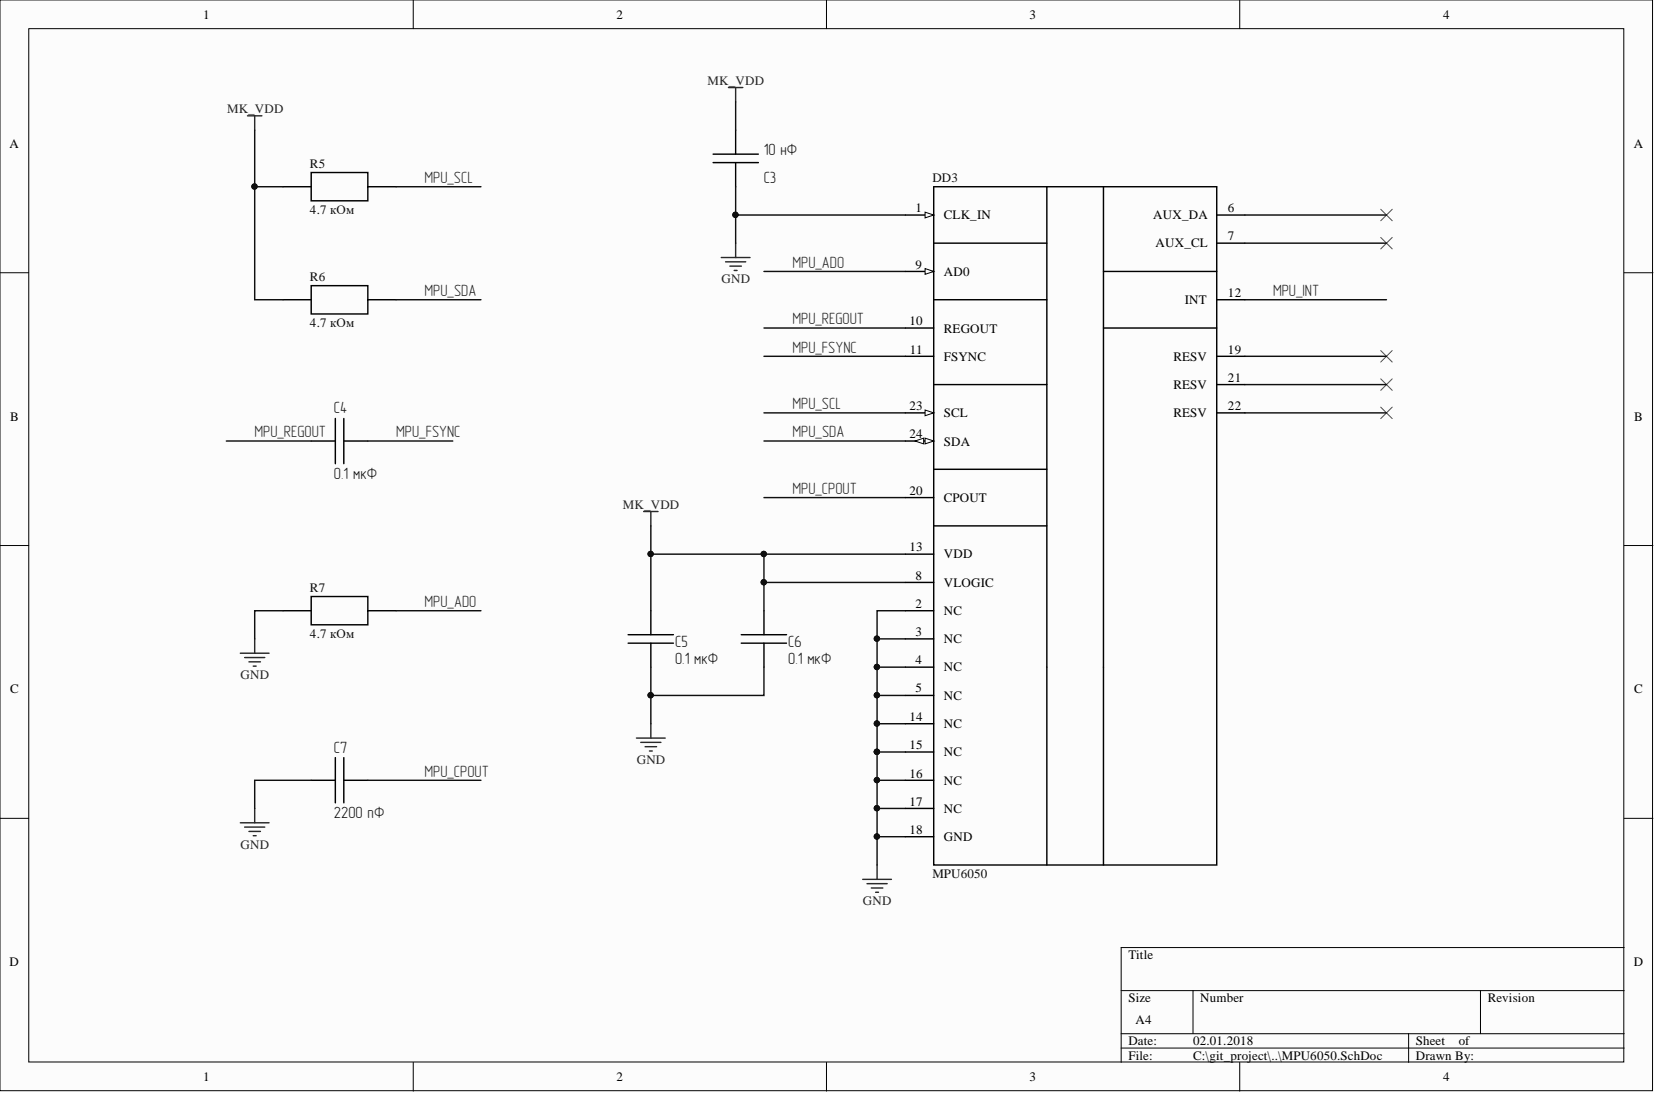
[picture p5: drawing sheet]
<svg xmlns="http://www.w3.org/2000/svg" width="292mm" height="193mm" viewBox="0 0 292 193" stroke-linecap="round" stroke-linejoin="round" font-family="sans-serif">
<g fill="#fcfcfc" stroke="#000" stroke-width=".18">
<path d="M0 0h291.5v192.4h-291.5z"/>
<path d="M5.1 5.1h281.3v182.2h-281.3z"/>
</g>
<g fill="none" stroke="#000" stroke-width=".18">
<path d="M72.9 0v5.1M145.8 0v5.1M218.7 0v5.1M0 48.1h5.1M286.5 48.1h5.1M0 96.2h5.1M286.5 96.2h5.1M0 144.3h5.1M286.5 144.3h5.1M197.8 174.7h88.7M210.4 174.7v7.6M261.1 174.7v7.6"/>
<path d="M286.5 167.1h-88.7v20.3M72.9 187.4v5.1M145.8 187.4v5.1M197.8 182.3h88.7M197.8 184.9h88.7M218.7 187.4v5.1M248.5 182.3v5.1"/>
</g>
<g fill="none" stroke="#000" stroke-width=".25">
<path d="M49.9 32.9h5M54.9 30.4h10v5h-10zM64.9 32.9h5M125.8 27.2h8M125.8 28.7h8M129.8 23v4.2M129.8 28.7v4.2M159.7 37.9h5M164.7 32.9h49.9M184.7 32.9v84.8M194.6 32.9v84.8M49.9 52.9h5"/>
<path d="M54.9 50.4h10v5h-10zM64.9 52.9h5M54.9 77.8h4.2M59.1 73.8v8M60.6 77.8h4.3M60.6 73.8v8M49.9 107.7h5M54.9 105.2h10v5h-10zM64.9 107.7h5M110.8 113.4h8M110.8 112h8M114.8 107.7v4.3"/>
<path d="M114.8 113.4v4.3M130.7 113.4h8M130.7 112h8M134.8 107.7v4.3M134.8 113.4v4.3M54.9 137.6h4.2M59.1 133.6v8M60.6 133.6v8M60.6 137.6h4.3"/>
</g>
<g fill="none" stroke="#262626" stroke-width=".25">
<path d="M128.5 15.4h2.5M129.8 15.4v2.6M43.7 20.4h2.5M44.9 20.4v2.6M127.2 45.4h5.1M128 46.2h3.5M128.7 46.9h2.1M129.5 47.7h.5M129.8 42.9v2.5M113.5 90.2h2.6M114.8 90.2v2.6M42.4 115.2h5.1"/>
<path d="M43.2 116h3.5M43.9 116.7h2M44.7 117.5h.5M44.9 112.7v2.5M112.3 130.2h5M113 130.9h3.6M113.8 131.7h2M114.5 132.5h.6M114.8 127.7v2.5M42.4 145.1h5.1M43.2 145.9h3.5M43.9 146.7h2"/>
<path d="M44.7 147.4h.5M44.9 142.6v2.5M152.2 155.1h5M152.9 155.9h3.6M153.7 156.6h2M154.5 157.4h.5M154.7 152.6v2.5"/>
</g>
<path d="M243.5 36.9l2.1 2M245.6 36.9l-2.1 2M243.5 41.9l2.1 2M245.6 41.9l-2.1 2M243.5 61.8l2.1 2.1M243.5 66.8l2.1 2.1M243.5 71.8l2.1 2M245.6 61.8l-2.1 2.1M245.6 66.8l-2.1 2.1M245.6 71.8l-2.1 2" fill="none" stroke="#4c4c4c" stroke-width=".18"/>
<g fill="none" stroke="#0e0e0e" stroke-width=".25">
<path d="M129.8 18v5M44.9 23v9.9h5M44.9 32.9v20h5M69.9 32.9h14.9M129.8 32.9v5M159.7 37.9h-29.9v5M219.6 37.9h25M69.9 52.9h14.9M134.8 57.9h24.9M134.8 47.9h24.9M219.6 52.9h25M219.6 42.9h25"/>
<path d="M39.9 77.8h15M64.9 77.8h15M134.8 72.8h24.9M134.8 77.8h24.9M134.8 62.8h24.9M219.6 72.8h25M219.6 62.8h25M219.6 67.8h25M114.8 92.8v4.9M134.8 87.8h24.9M134.8 97.7v5M159.7 97.7h-44.9v10"/>
<path d="M49.9 107.7h-5v5M69.9 107.7h14.9M114.8 117.7v5M134.8 117.7v5h-20v5M154.7 117.7h5M154.7 112.7h5M159.7 102.7h-24.9v5M159.7 107.7h-5v20M54.9 137.6h-10v5M64.9 137.6h19.9M154.7 132.6v10h5M154.7 137.6h5"/>
<path d="M154.7 132.6h5M154.7 122.7h5M159.7 127.7h-5v4.9M154.7 142.6v5h5M154.7 147.6v5"/>
</g>
<g fill="#0e0e0e" stroke="#0e0e0e" stroke-width=".18">
<circle cx="44.9" cy="32.9" r=".47"/>
<circle cx="129.7" cy="37.9" r=".47"/>
<circle cx="134.7" cy="102.7" r=".47"/>
<circle cx="134.7" cy="97.7" r=".47"/>
<circle cx="114.8" cy="97.7" r=".47"/>
<circle cx="114.8" cy="122.6" r=".47"/>
<circle cx="154.7" cy="147.5" r=".47"/>
<circle cx="154.7" cy="142.6" r=".47"/>
<circle cx="154.7" cy="137.6" r=".47"/>
<circle cx="154.7" cy="132.6" r=".47"/>
<circle cx="154.7" cy="127.6" r=".47"/>
<circle cx="154.7" cy="122.6" r=".47"/>
<circle cx="154.7" cy="117.6" r=".47"/>
<circle cx="154.7" cy="112.7" r=".47"/>
</g>
<path d="M163.2 37.4l1.5 .5-1.5 .5z" fill="#fcfcfc"/>
<path d="M163.2 37.4l1.5 .5-1.5 .5z" fill="none" stroke="#000" stroke-width=".18"/>
<path d="M214.6 37.9h5M159.7 47.9h5M214.6 42.9h5M159.7 107.7h5M159.7 112.7h5M159.7 117.7h5M159.7 102.7h5M159.7 122.7h5" fill="none" stroke="#000" stroke-width=".25"/>
<path d="M163.2 47.4l1.5 .5-1.5 .5z" fill="#fcfcfc"/>
<path d="M163.2 47.4l1.5 .5-1.5 .5z" fill="none" stroke="#000" stroke-width=".18"/>
<g fill="none" stroke="#000" stroke-width=".25">
<path d="M159.7 57.9h5M214.6 52.9h5M159.7 62.8h5M159.7 72.8h5M214.6 62.8h5M214.6 67.8h5M159.7 97.7h5M159.7 87.8h5M159.7 127.7h5M159.7 132.6h5M159.7 137.6h5M159.7 142.6h5"/>
<path d="M159.7 147.6h5"/>
</g>
<path d="M163.2 72.3l1.5 .5-1.5 .5z" fill="#fcfcfc"/>
<path d="M163.2 72.3l1.5 .5-1.5 .5z" fill="none" stroke="#000" stroke-width=".18"/>
<path d="M159.7 77.8h5" fill="none" stroke="#000" stroke-width=".25"/>
<path d="M163.2 77.3l1.5 .5-1.5 .5z" fill="#fcfcfc"/>
<path d="M163.2 77.3l1.5 .5-1.5 .5z" fill="none" stroke="#000" stroke-width=".18"/>
<path d="M161.4 77.8l1.5-.5v1z" fill="#fcfcfc"/>
<path d="M161.4 77.8l1.5-.5v1z" fill="none" stroke="#000" stroke-width=".18"/>
<path d="M164.7 32.9v119.7h49.9v-119.7M164.7 42.9h20M164.7 52.9h20M194.6 57.9h20M194.6 47.9h20M164.7 67.8h20M214.6 72.8h5M164.7 82.8h20M164.7 92.8h20M184.7 117.7v34.9M194.6 117.7v34.9" fill="none" stroke="#000" stroke-width=".25"/>
<g font-size="2.9" fill="#0e0e0e">
<text x="134.7" y="27.3">10 нФ</text>
<text x="134.7" y="32.3">C3</text>
<text x="58.9" y="72.9">C4</text>
<text x="58.9" y="84.4">0.1 мкФ</text>
<text x="119.1" y="114.1">C5</text>
<text x="119.1" y="117.2">0.1 мкФ</text>
<text x="139" y="114.1">C6</text>
<text x="139" y="117.2">0.1 мкФ</text>
<text x="58.9" y="132.8">C7</text>
<text x="58.9" y="144.3">2200 пФ</text>
</g>
<g font-size="2.9" fill="#262626">
<text x="74.9" y="32.3">MPU_SCL</text>
<text x="139.8" y="47.3">MPU_AD0</text>
<text x="74.9" y="52.2">MPU_SDA</text>
<text x="224.5" y="52.2">MPU_INT</text>
<text x="139.8" y="57.2">MPU_REGOUT</text>
<text x="139.8" y="62.2">MPU_FSYNC</text>
<text x="44.9" y="77.1">MPU_REGOUT</text>
<text x="69.9" y="77.1">MPU_FSYNC</text>
<text x="139.8" y="77.1">MPU_SDA</text>
<text x="139.8" y="72.2">MPU_SCL</text>
<text x="139.8" y="87.1">MPU_CPOUT</text>
<text x="74.9" y="107.1">MPU_AD0</text>
<text x="74.9" y="137">MPU_CPOUT</text>
</g>
<g font-size="2.3">
<text x="35.8" y="3.3">1</text>
<text x="108.8" y="3.3">2</text>
<text x="181.6" y="3.3">3</text>
<text x="254.5" y="3.3">4</text>
<text x="1.7" y="26.1">A</text>
<text x="288.2" y="26.1">A</text>
<text x="161.5" y="37.4">1</text>
<text x="166.5" y="38.7">CLK_IN</text>
<text x="203.4" y="38.7">AUX_DA</text>
<text x="216.6" y="37.4">6</text>
<text x="161.5" y="47.4">9</text>
<text x="203.8" y="43.6">AUX_CL</text>
<text x="216.6" y="42.4">7</text>
<text x="166.5" y="48.7">AD0</text>
<text x="209" y="53.7">INT</text>
<text x="216.6" y="52.4">12</text>
<text x="160.4" y="57.4">10</text>
<text x="166.5" y="58.7">REGOUT</text>
<text x="160.5" y="62.4">11</text>
<text x="166.5" y="63.6">FSYNC</text>
<text x="207" y="63.6">RESV</text>
<text x="216.6" y="62.4">19</text>
<text x="207" y="68.6">RESV</text>
<text x="216.6" y="67.4">21</text>
<text x="1.8" y="74.2">B</text>
<text x="160.4" y="72.3">23</text>
<text x="160.4" y="77.3">24</text>
<text x="166.5" y="73.6">SCL</text>
<text x="207" y="73.6">RESV</text>
<text x="216.6" y="72.3">22</text>
<text x="288.3" y="74.2">B</text>
<text x="166.5" y="78.6">SDA</text>
<text x="160.4" y="87.3">20</text>
<text x="166.5" y="88.5">CPOUT</text>
<text x="160.4" y="97.2">13</text>
<text x="166.5" y="98.5">VDD</text>
<text x="161.5" y="107.2">2</text>
<text x="161.5" y="102.2">8</text>
<text x="166.5" y="103.5">VLOGIC</text>
<text x="161.5" y="112.2">3</text>
<text x="166.5" y="108.5">NC</text>
<text x="166.5" y="113.4">NC</text>
<text x="161.5" y="117.2">4</text>
<text x="166.5" y="118.4">NC</text>
<text x="1.8" y="122.3">C</text>
<text x="161.5" y="122.1">5</text>
<text x="166.5" y="123.4">NC</text>
<text x="288.3" y="122.3">C</text>
<text x="160.4" y="127.1">14</text>
<text x="166.5" y="128.4">NC</text>
<text x="160.4" y="132.1">15</text>
<text x="160.4" y="137.2">16</text>
<text x="166.5" y="133.4">NC</text>
<text x="160.4" y="142.2">17</text>
<text x="166.5" y="138.4">NC</text>
<text x="166.5" y="143.4">NC</text>
<text x="160.4" y="147.1">18</text>
<text x="166.5" y="148.4">GND</text>
<text x="1.7" y="170.4">D</text>
<text x="199" y="169.2">Title</text>
<text x="288.2" y="170.4">D</text>
<text x="199" y="176.8">Size</text>
<text x="211.7" y="176.8">Number</text>
<text x="262.4" y="176.8">Revision</text>
<text x="199" y="184.4">Date:</text>
<text x="200.3" y="180.6">A4</text>
<text x="210.4" y="184.4">02.01.2018</text>
<text x="249.7" y="184.4">Sheet</text>
<text x="257.3" y="184.4">of</text>
<text x="35.8" y="190.7">1</text>
<text x="108.8" y="190.7">2</text>
<text x="181.6" y="190.7">3</text>
<text x="199" y="186.9">File:</text>
<text x="210.4" y="186.9">C:\git_project\..\MPU6050.SchDoc</text>
<text x="249.7" y="186.9">Drawn By:</text>
<text x="254.5" y="190.7">4</text>
</g>
<g font-size="2.3" fill="#262626">
<text x="124.8" y="14.9">MK_VDD</text>
<text x="40.1" y="19.9">MK_VDD</text>
<text x="127.3" y="50">GND</text>
<text x="109.9" y="89.7">MK_VDD</text>
<text x="42.4" y="119.8">GND</text>
<text x="112.3" y="134.7">GND</text>
<text x="42.4" y="149.7">GND</text>
<text x="152.2" y="159.7">GND</text>
</g>
<g font-size="2.3" fill="#0e0e0e">
<text x="54.7" y="29.7">R5</text>
<text x="164.5" y="32.2">DD3</text>
<text x="54.7" y="37.7">4.7 кОм</text>
<text x="54.7" y="49.6">R6</text>
<text x="54.7" y="57.6">4.7 кОм</text>
<text x="54.7" y="104.5">R7</text>
<text x="54.7" y="112.5">4.7 кОм</text>
<text x="164.5" y="154.9">MPU6050</text>
</g>
</svg>
